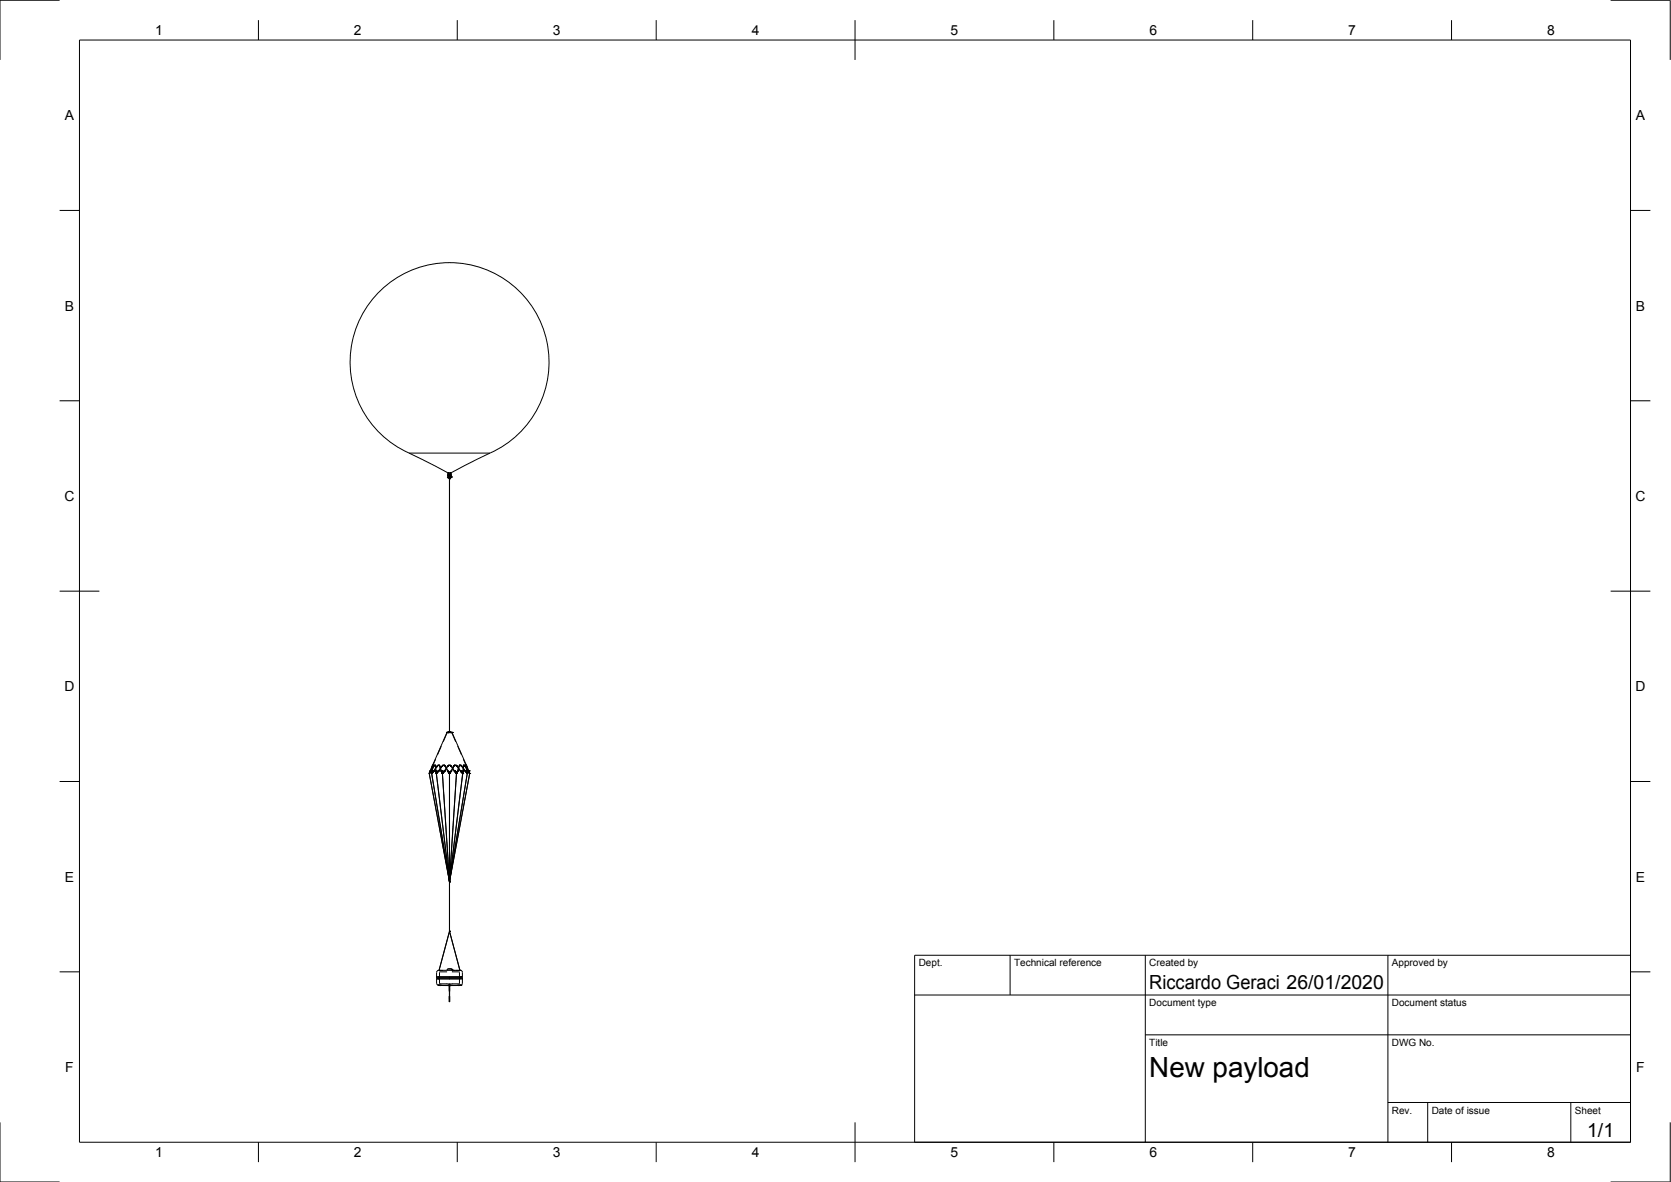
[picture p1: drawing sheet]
<svg xmlns="http://www.w3.org/2000/svg" width="420mm" height="297mm" viewBox="0 0 420 297" stroke-linecap="round" stroke-linejoin="round" font-family="sans-serif">
<!-- layer: Hidden -->
<g fill="none" stroke="#000" stroke-width=".25">
<path d="M112.6 119.2v.4M112.6 119.9h.1M112.6 119.9h.8M112.7 119.2l-.1 .6zM112.8 119.5h.1M112.8 119.5h.3h-.3M112.9 119.5h.1M113 119.5h.1M113.4 119.2v.6zM113.4 119.2v.4M113.4 119.9h-.8M113.4 119.9h.1"/>
<path d="M113 120.2h.1M113 120.3h.1M113 120.2v.1M107.9 194.4h.1M108 194.3l-.1 .1M108.1 193.9v.1M108.1 193.7h.1M108.2 193.7l-.1 .3M108.2 193.7h.1M108.3 193.7h-.1M108.3 193.7h.1M108.3 193.7l-.2 .3z"/>
<path d="M108.3 193.7h.1zM108.3 193.7l-.1 .3M108.5 194.4h.1M108.6 194h.1M108.6 194.4h.1M108.6 193.7h.1M108.6 193.7l.2 .3M108.7 193.7h.1M108.8 194h.1M108.9 192.4l-.3 1.3M108.9 192.3h.1M108.9 193.9l-.1 .1"/>
<path d="M109 193.7h.1M109.1 193.7h.1M109.4 192.3l.1 .8M109.4 192.3l-1.1 1.4M109.4 192.3h.1M109.5 190.8l-1 2.2M109.6 193l-.2-.7-.7 1M109.6 193.7h.1M109.6 193.7v.2M109.6 193.7v.3M109.7 193.7h-.1M109.7 194.4h.1"/>
<path d="M110.2 193.7l-.2 .3M110.2 193.7h.1M110.2 193.7l-.1 .3M110.3 193.7h-.1M110.4 192.3h.1M110.4 192.3l.5 1.4M110.9 193.7l.4 .3M111 193.7h.1M111 187.5l-1 2.2M111 193.9v.1M111.2 194.4h.1M111.6 193.9v.1"/>
<path d="M111.7 193.7h.1M111.8 193.7h.1M111.9 192.5h.1M112.2 193l-.5-.7h-.3l-1.2 1.5-.4 .2M112.2 193l-.3-.5-.3-.2-.9 .8M112.4 184.1h.1M112.4 184.1h1.2M112.4 184.1l-1 2.3M112.5 184.1h-.1M112.6 193.7l.2 .3-.2-.3M112.6 184.1h-.2M112.6 193.7h.1"/>
<path d="M112.7 184.1h.1M112.6 184.1h.1M112.9 184h.2M113 194.4h.1M113.2 184.1h.1M113.3 184.1h.1M113.4 193.7l-.1 .3 .2-.3M113.4 193.7h.1M113.5 184.1h.1M113.6 184.1h.1M113.6 184.1l1 2.3M113.8 193.1l.7-.8 .8 .8"/>
<path d="M113.8 193.1l.4-.7 .4-.1 1.2 1.5 .4 .2M114.2 192.5h-.1M114.2 193.7h.1M114.3 193.7h.1M114.4 193.9v.1M114.8 194.4h.1M115 193.9v.1M115 193.7h.1M115.1 187.5l.9 2.2M115.6 192.3l-.6 1.6-.3 .1M115.6 192.3h.1M115.7 193.7h.1"/>
<path d="M115.8 193.7h.1M115.8 193.7l.2 .3M116.4 194.4h.1M116.3 194.4h.1M116.4 193.7h.1M116.5 193.1l.1-.8 .7 .9M116.5 193.7h.1M116.5 193.7l-.1 .3M116.5 193.7v.2M116.5 190.8l1 2.3M116.6 192.3h.1M116.7 192.3l1 1.4"/>
<path d="M116.7 192.3l-.2 .9M116.9 193.7h.1M117 193.7h.1M117.1 193.9l.1 .1M117.2 192.4l.1 1.6M117.2 194h.1M117.2 192.3h-.1M117.3 193.7h.1M117.4 193.9h.1M117.4 193.7h.1M117.5 194.4h.1M117.6 193.7h.1"/>
<path d="M117.6 193.7h.2M117.7 193.7l.2 .3zM117.8 193.7h-.1M117.8 193.7h.1M117.9 193.7h-.1M117.9 193.7h.1M117.9 193.7v.3M117.9 193.9l.1 .1M118.1 194.3v.1M118.1 194.4h.1M112.8 220.4l.2 1.1M112.9 221l.1 .5"/>
<path d="M113 221.4v.1M113 221.3v.1M113 221.1v.3M113 221.5h.1M113 221.3v.2M113 221.5v-.2v.2M113 221.2v.2M113 221.5l.1-.2-.1 .2M113 234h.1M113 234v.1M113.1 221.4l-.1 .1M113.1 221.3l-.1 .1"/>
<path d="M113.1 220.9v.6M113.2 220.4l-.2 1.1M109.8 245.4v.1M109.8 245.5h.1M109.8 245.5h.3M110.1 245.5h.1M110.1 245.5h.5M110.1 245.9v.1M110.2 245.7h.1M110.2 245.5v.5M110.2 247.6h.8M110.2 245.7h.4"/>
<path d="M110.2 245.7v.1M110.2 247.6h.1M110.2 247.6l.7 .1M110.3 247.6h.1M110.3 247.6v.1M110.3 247.7h.6M110.4 243.8h1M110.4 243.8h.1M110.6 247.6h.1M110.6 245.7h5.2M110.6 245.5h2.4M110.8 247.6h.1"/>
<path d="M110.9 247.7h.1M110.9 247.6h.1M112.3 247.3h.1M112.3 247.2v.1M112.4 244.2l-1.9 .1 .1 2.9h4.9v-2.9l-1.9-.1M112.9 247.7h.1M112.8 247.7h.1M112.9 247.6l-.1 .1M112.9 247.6h.1M112.9 247.3l.1 1.8M113 245.5h.1M113 246h.1"/>
<path d="M113 247.7h.1M113 247.7v1.4M113 250.3v1.5M113 251.8h.1M113 245.9h.1M113 250.3l.1 1.5M113.1 247.7v1.4zM113.1 250.3v1.5M113.1 246h2.3M113.1 247.7h.1M113.1 247.3v.3M113.1 247.6h.1"/>
<path d="M113.2 247.7h.1M113.2 247.6v.1M113.5 243.6v.1M113.5 243.7h.1zM113.5 243.6h.1zM113.6 247.3h.1M113.7 247.2v.1M113.8 243.8v.2M113.8 244h.1M113.9 243.8v.2zM113.9 243.8h.7M114.6 243.8h1.1"/>
<path d="M115 247.6h.9M115.1 247.6h.1M115.1 247.7h.7M115.2 247.6h.1M115.2 247.7h-.1M115.2 247.6v.1M115.3 247.6h.1M115.4 246h.6M115.4 246h.5M115.5 247.6h.1M115.6 243.8h.1M115.8 247.6h.1"/>
<path d="M115.8 247.6v.1M115.8 247.6h-.6M115.8 245.7l.1 .1M115.9 245.7h-.1M115.9 245.9l.1 .1M115.9 246h.1M116 245.5l-.1 .5M116 246h.2M116.2 246h.1M116.3 245.9l-.1 .1"/>
</g>
<!-- layer: Visible -->
<g fill="none" stroke="#000" stroke-width=".25">
<path d="M102.8 113.9h20.4M102.8 113.9l9.8 4.9M112.6 119.8l.8 .1M112.6 119.9h.1M112.6 119.9l.4 .3M112.6 119.2h.8M112.6 119.5v.3M112.6 119.2l.3-.4 .4 .1 .1 .3M112.6 119.8v.1M112.6 118.8h.8M112.6 118.8v.7M112.7 119.2l.1-.2h.5l.1 .2"/>
<path d="M112.7 119.9l.2 .2 .5-.2M112.7 119.5h.1M112.8 119.5h-.2l.5 .1M112.8 119.5h-.1M113 119.4v.2M113.1 119.5h.4h-.4M113.1 119.4v.2M113.1 119.4l-.3 .1M113.4 118.8v.7M113.4 119.9h.1M113.4 119.9l-.4 .3M113.4 119.5v.4"/>
<path d="M123.2 113.9l-9.8 4.9M123.2 113.9a25 25 0 0 0 9.5-38.3 25 25 0 0 0-39.4 0 25 25 0 0 0 9.6 38.3M113 120.2h.1M113 120.2v.1M113 120.3h.1M113 120.2v63.7M113.1 120.3h.1M107.9 194.4h.1M107.9 194.4l5.1 27.1M107.9 194.4l4.9 26M108.1 194h.1M108.1 194l-.2 .4"/>
<path d="M108.1 194l-.1 .3M108.2 193.7l-.1 .2M108.2 193.7l.7-1.4-.3 1.4M108.2 193.7h.1M108.2 194l-.3 .4M108.2 193.7l-.3 .7M108.3 193.7h.1M108.4 193.7l-.2 .3M108.4 193.7h.1M108.5 194.4l4.5 27.1M108.5 194.4h.1M108.6 193.7v.7l1.3-1.9 .5-.2 .6 1.6"/>
<path d="M108.6 193.7h.1M108.6 193.7v.2v-.2M108.7 193.3l-.3 .4M108.7 194h.1M108.8 194h-.1M108.9 192.4l-.7 1.6M109 193.7l-.5 .7 .1-.4h.1M109 193.7h.1M109 193.7l-.1 .2M109.5 193.1l.1 .8 .3 .1M109.6 193v.8l.3 .2M109.6 193.9l3.4 27.2"/>
<path d="M109.6 194l.1 .4 .3-.4M109.6 193.7h.1M109.7 193.7h.1M110.1 194l-.4 .4M110.3 193.7h.1M110.3 193.7l-.4 .3M110.4 192.3l-.5 .3-.8 1.3-.4 .1M110.7 193.1l-.4 .6M111 193.7h.1M111 193.7l.2 .7 1.8 27.1M111 193.7l.2 .7 .5-.7M111 194h.3"/>
<path d="M111.3 194.4h.1M111.3 194h.1M111.3 194h.3zM111.7 193.7h.1M111.7 193.7l-.4 .7M111.8 193.7l-.2 .2M111.8 193.7l.7-1 .4-.4 .7 .4 .6 1M111.8 193.7l.7-1 .5-.4 .4 .2 .8 1.2M111.8 193.7l-.2 .3M112.2 193l.8 1.4M112.2 193l.4 .9 .4 .1M112.3 184h.1"/>
<path d="M112.3 184.1h.1M112.3 184l.1 .1M112.4 184.1h.1M112.4 184.1l-3.9 8.9M112.4 184.1h1M112.5 184.1l.4-.2 .6 .2M112.6 193.7h.1M112.6 184.1h.9M112.6 184.1h.1M112.7 184.1h.1M112.8 194h.5l-.3 .4zM112.8 184.1h.4"/>
<path d="M112.9 184l-.1 .1M113 183.9l.3 .2-.2-.1M113 194.4v26.8l3.4-26.8M113 194h.1M113 183.9l-.2 .2M113 183.9h.1M113.3 184.1h.1M113.4 184l-.1 .1M113.4 184.1h.2M113.4 184h.1M113.5 193.7h.1M113.5 193.7l-.5 .3"/>
<path d="M113.5 193.7l-.5 .7M113.6 184.1h.1M113.7 184.1h.1M113.7 184.1l3.9 9M113.8 193.1l-.3 .6M114.2 193.7l.2 .3M114.2 193.7l.2 .2M114.3 193.7h.1M114.3 193.7l.5 .7M114.3 193.7l.5 .7 .2-.7M114.5 194h.2zM114.7 194h.1"/>
<path d="M114.8 194.4l-1.8 27.1M114.8 194.4h.1M115 194h-.3M115 193.7h.1M115.1 193.7l-.3 .7M115.3 193.1l.5 .8 .4 .1M115.6 192.3l.5 .3 1.1 1.4M115.7 193.7h.1M115.8 193.7h.1M116 194l.3 .4M116.4 193.7h.1M116.4 193.7l-.2 .3"/>
<path d="M116.4 194v.4l-.4-.4M116.5 193.1l-.1 .6M116.5 193.9l-.1 .5M116.5 193.2v.7l-.3 .1M117 193.7l-.9-1.2-.4-.2-.7 1.6M117 193.7l.5 .7M117 193.7h.1M117 193.7l.1 .2M117 193.7l.5 .7v-.4h-.2M117.2 192.4l.6 1.3M117.2 194h.1M117.3 193.2l.3 .5"/>
<path d="M117.3 194h.1M117.4 193.7h.1M117.4 193.7v.2M117.4 193.7l.1 .7M117.5 193.7v.2M117.5 193.7l-.3-1.4 .7 1.4M117.5 194.4l-4.4 26.9M117.5 194.4h.1M117.5 194.4l-4.5 27.1M117.6 193.7h.1M117.6 193.7l.3 .3M117.8 193.7h.1"/>
<path d="M117.8 193.7l.1 .3M117.9 193.7l.2 .7M117.9 194h.1M117.9 193.7v.2M117.9 193.7h.1M117.9 194l.2 .4M117.9 194l.2 .3M118 194h-.1M118.1 194.4h.1M118.1 194.4l-5.1 27.1M113 221.5h.1M113 221.5v12.5"/>
<path d="M113 234l-2.6 9.8M113 234l2.7 9.8M109.8 245.9v.1M109.8 244.4v1.6M109.8 246v1.1M109.8 247.1l.1 .2 .4 .3M109.8 246h.1M110.1 246h.1M110.2 247.6h.1M110.2 247.6h5.7M110.3 243.8h5.5l.4 .3 .1 1.3M110.3 247.6h.1"/>
<path d="M110.3 243.8l-.4 .3-.1 .2M110.3 247.6l.6 .1M110.4 243.8h.1M110.4 247.6h.1M110.4 247.6h.2M110.4 243.8l2.6-9.7 2.6 9.7M110.6 247.6h.1M110.9 247.7h2M110.9 247.6v.1M111 247.6h.1M112.6 247.6h.1M112.8 247.6h.1"/>
<path d="M112.9 247.6v.1M112.9 247.7h.1M113 247.7h.1M113 247.7h-.1M113 247.6v4.2l.1-4.1h.1M113 245.7h.1M113 245.9l-3.2 .1M113.1 247.7h.1M113.1 247.6v.1M113.2 247.6v.1M113.2 247.7h.1M113.2 247.6h.1"/>
<path d="M113.4 247.6h.1M113.6 243.6l-.8-.1-.3 .3M113.6 243.6l-.8-.2-.4 .4M113.6 243.7l.2 .1M113.6 243.6l.3 .2M113.6 243.6v.2M115 247.6h.1M115.1 247.7h-1.9M115.1 247.6h.1M115.1 247.6h.7M115.4 247.6h.1M115.7 243.8h.1"/>
<path d="M115.7 247.6h.1M115.7 247.6h-.3M115.8 247.6h.1M115.9 245.5h.1M115.9 247.6h.1M115.9 247.6h-.1M116.2 245.5h-3.1l-.1 .4M116.2 245.5h.1M116.3 245.4v.1M116.3 245.5v1.6l-.3 .4-.2 .1M116.3 245.4l-.1 .1"/>
</g>
<!-- layer: Border -->
<g fill="none" stroke="#000" stroke-width=".25">
<path d="M15 .1h-15v15M20 10.1h390v276.9h-390zM65 5.1v5M115 5.1v5M165 5.1v5M215 5.1v10M265 5.1v5M315 5.1v5M365 5.1v5M405 .1h15v15M15 52.9h5M410 52.9h5"/>
<path d="M15 100.7h5M410 100.7h5M15 148.6h10M405 148.6h10M15 196.4h5M410 196.4h5M15 244.2h5M410 244.2h5M0 282.1v14.9h15M65 287v5M115 287v5M165 287v5"/>
<path d="M215 282.1v9.9M265 287v5M315 287v5M365 287v5M420 282.1v14.9h-15"/>
</g>
<!-- layer: TitleBlock -->
<path d="M230 240.1h180v46.9h-180zM230 250h180M254 240.1v9.9M288 240.1v46.9M349 240.1v46.9M288 260.1h122M349 277.1h61M359 277.1v9.9M395 277.1v9.9" fill="none" stroke="#000" stroke-width=".25"/>
<text font-size="7" x="289" y="270.6">New payload</text>
<g font-size="4.9">
<text x="289" y="248.5">Riccardo Geraci 26/01/2020</text>
<text x="399.1" y="285.7">1/1</text>
</g>
<g font-size="3.5">
<text x="39" y="8.8">1</text>
<text x="89" y="8.8">2</text>
<text x="139" y="8.8">3</text>
<text x="189" y="8.8">4</text>
<text x="239" y="8.8">5</text>
<text x="289" y="8.8">6</text>
<text x="339" y="8.8">7</text>
<text x="389" y="8.8">8</text>
<text x="16.3" y="30.2">A</text>
<text x="411.3" y="30.2">A</text>
<text x="16.3" y="78">B</text>
<text x="411.3" y="78">B</text>
<text x="16.2" y="125.9">C</text>
<text x="411.2" y="125.9">C</text>
<text x="16.2" y="173.7">D</text>
<text x="411.2" y="173.7">D</text>
<text x="16.3" y="221.6">E</text>
<text x="411.3" y="221.6">E</text>
<text x="16.4" y="269.4">F</text>
<text x="411.4" y="269.4">F</text>
<text x="39" y="290.8">1</text>
<text x="89" y="290.8">2</text>
<text x="139" y="290.8">3</text>
<text x="189" y="290.8">4</text>
<text x="239" y="290.8">5</text>
<text x="289" y="290.8">6</text>
<text x="339" y="290.8">7</text>
<text x="389" y="290.8">8</text>
</g>
<g font-size="2.5">
<text x="231" y="242.9">Dept.</text>
<text x="255" y="242.9">Technical reference</text>
<text x="289" y="242.9">Created by</text>
<text x="350" y="242.9">Approved by</text>
<text x="289" y="252.8">Document type</text>
<text x="350" y="252.8">Document status</text>
<text x="289" y="262.9">Title</text>
<text x="350" y="262.9">DWG No.</text>
<text x="350" y="279.9">Rev.</text>
<text x="360" y="279.9">Date of issue</text>
<text x="396" y="279.9">Sheet</text>
</g>
</svg>
